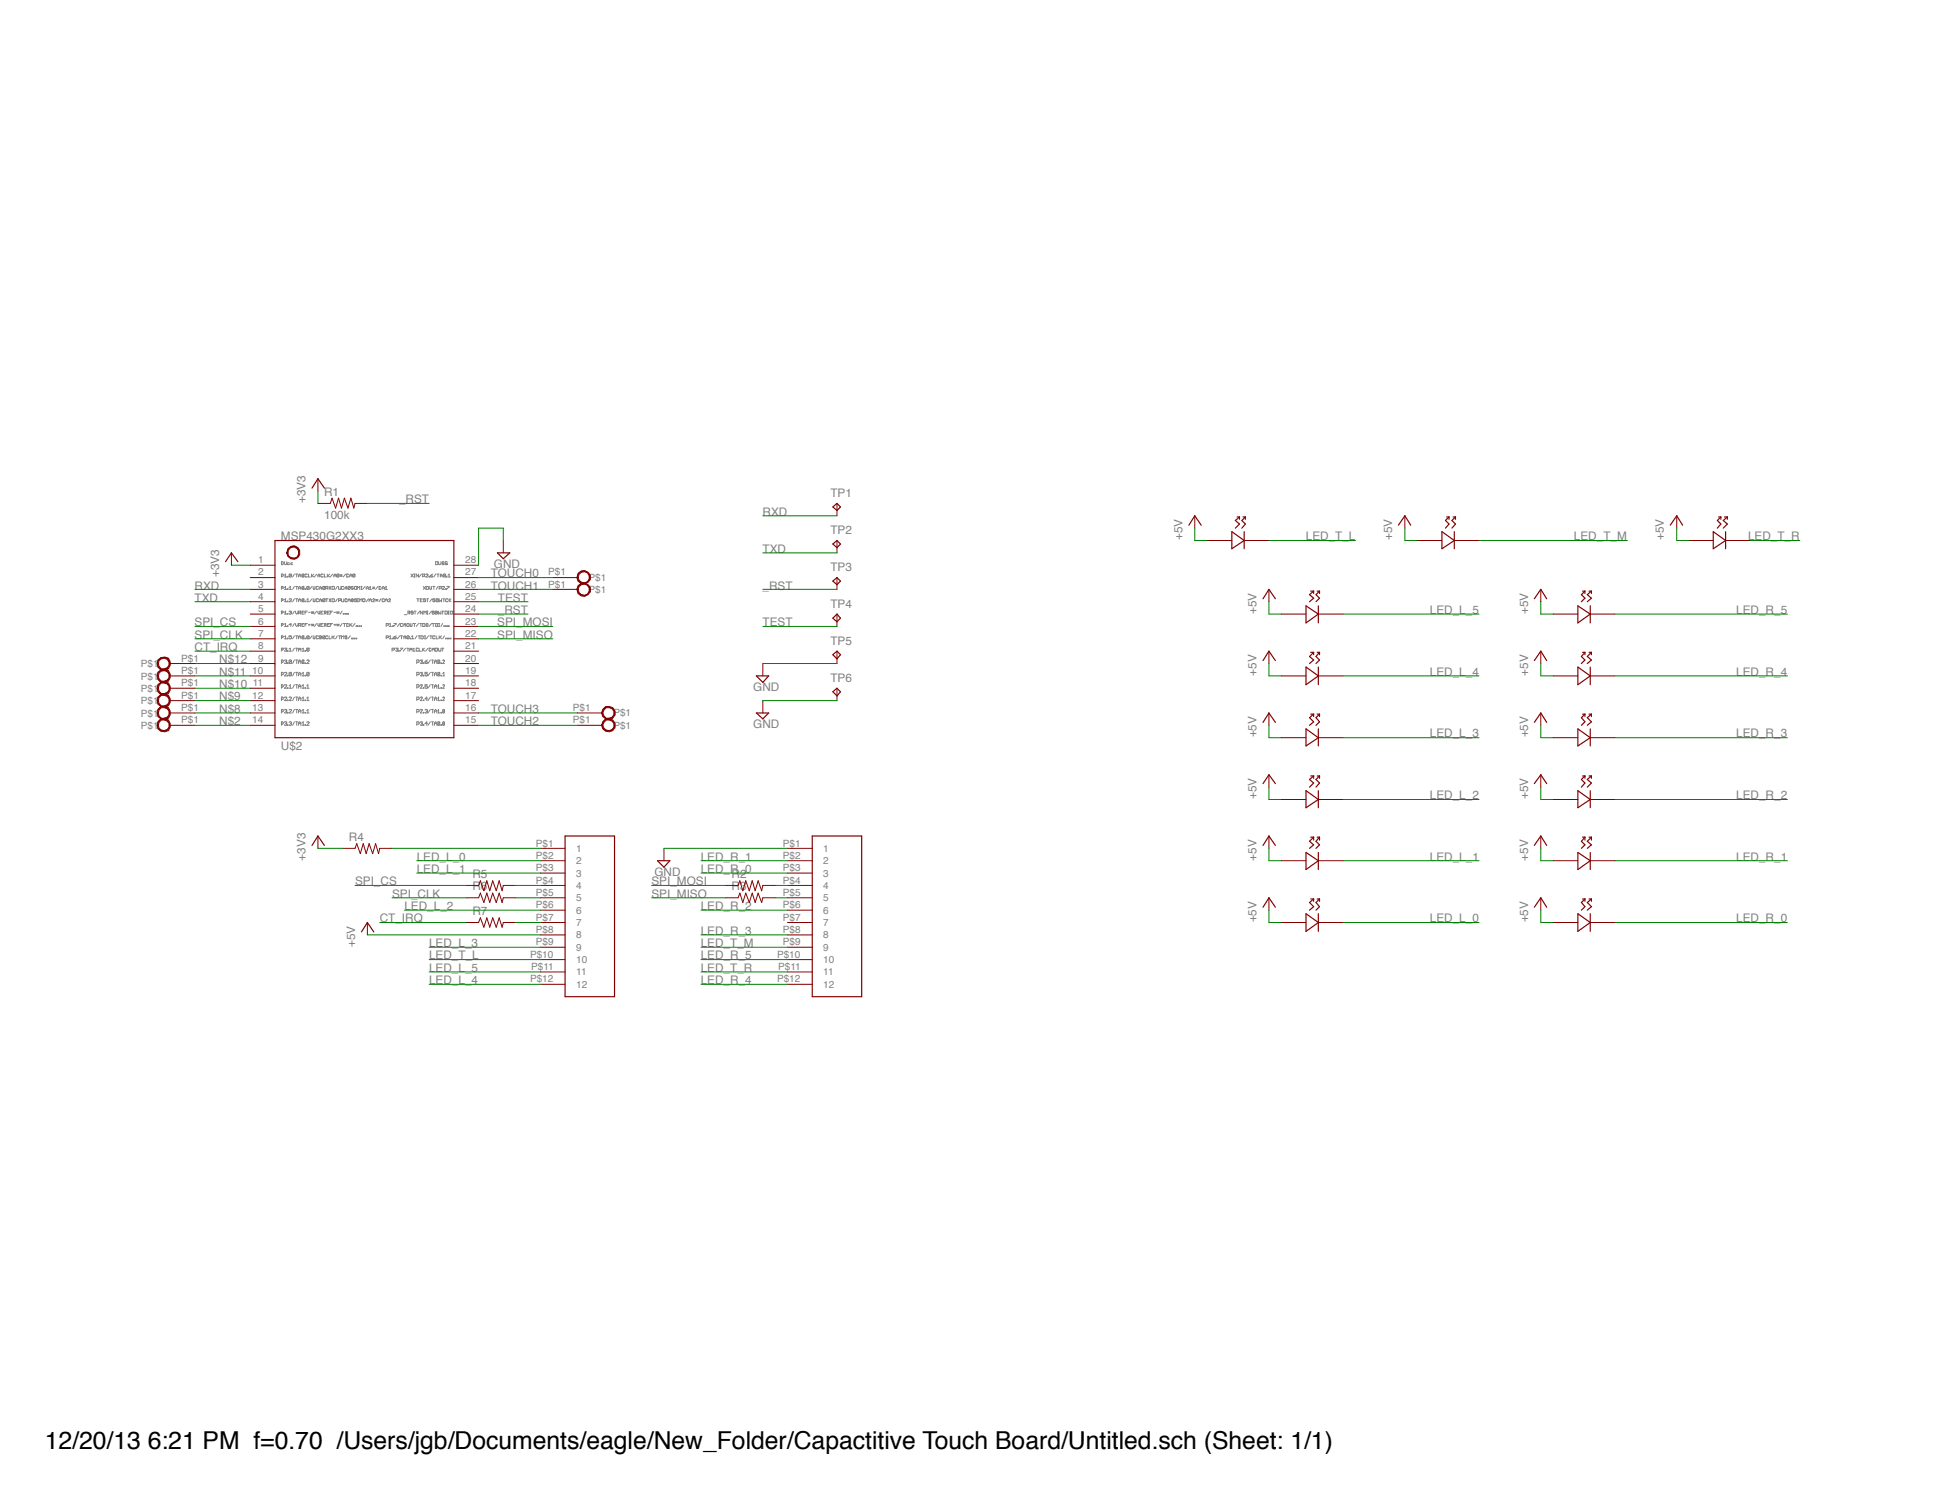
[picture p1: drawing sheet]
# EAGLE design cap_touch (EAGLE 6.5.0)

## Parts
R1  100k  RESISTOR0603-RES  [0603-RES]
R2  RESISTOR0805-RES  [0805]
R3  RESISTOR0805-RES  [0805]
R4  RESISTOR0805-RES  [0805]
R5  RESISTOR0805-RES  [0805]
R6  RESISTOR0805-RES  [0805]
R7  RESISTOR0805-RES  [0805]
TP1  TPTP18SQ  [TP18SQ]
TP2  TPTP18SQ  [TP18SQ]
TP3  TPTP18SQ  [TP18SQ]
TP4  TPTP18SQ  [TP18SQ]
TP5  TPTP18SQ  [TP18SQ]
TP6  TPTP18SQ  [TP18SQ]
U$1  12_PIN_SMT_HEADER  [SMT_12PIN_HEADER]
U$2  G2XX3---PW28  [PW28]
U$3  12_PIN_SMT_HEADER  [SMT_12PIN_HEADER]
U$8  597-6601-607F  [597-6601-607F]
U$9  597-6601-607F  [597-6601-607F]
U$10  597-6601-607F  [597-6601-607F]
U$11  597-6601-607F  [597-6601-607F]
U$12  597-6601-607F  [597-6601-607F]
U$13  597-6601-607F  [597-6601-607F]
U$14  597-6601-607F  [597-6601-607F]
U$15  597-6601-607F  [597-6601-607F]
U$16  597-6601-607F  [597-6601-607F]
U$17  597-6601-607F  [597-6601-607F]
U$18  597-6601-607F  [597-6601-607F]
U$19  597-6601-607F  [597-6601-607F]
U$20  597-6601-607F  [597-6601-607F]
U$21  597-6601-607F  [597-6601-607F]
U$22  597-6601-607F  [597-6601-607F]
U$25  VIA  [VIA]
U$26  VIA  [VIA]
U$27  VIA  [VIA]
U$28  VIA  [VIA]
U$29  VIA  [VIA]
U$30  VIA  [VIA]
U$31  VIA  [VIA]
U$32  VIA  [VIA]
U$33  VIA  [VIA]
U$34  VIA  [VIA]

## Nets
+3V3: R1.1 R4.1 U$2.1
+5V: U$1.P$8 U$8.+(R.POS) U$9.+(R.POS) U$10.+(R.POS) U$11.+(R.POS) U$12.+(R.POS) U$13.+(R.POS) U$14.+(R.POS) U$15.+(R.POS) U$16.+(R.POS) U$17.+(R.POS) U$18.+(R.POS) U$19.+(R.POS) U$20.+(R.POS) U$21.+(R.POS) U$22.+(R.POS)
_RST: R1.2 TP3.TP U$2.24
CT_IRQ: R7.1 U$2.8
GND: TP5.TP TP6.TP U$2.28 U$3.P$1
LED_L_0: U$1.P$2 U$21.-(R.NEG)
LED_L_1: U$1.P$3 U$19.-(R.NEG)
LED_L_2: U$1.P$6 U$17.-(R.NEG)
LED_L_3: U$1.P$9 U$15.-(R.NEG)
LED_L_4: U$1.P$12 U$13.-(R.NEG)
LED_L_5: U$1.P$11 U$11.-(R.NEG)
LED_R_0: U$3.P$3 U$22.-(R.NEG)
LED_R_1: U$3.P$2 U$20.-(R.NEG)
LED_R_2: U$3.P$6 U$18.-(R.NEG)
LED_R_3: U$3.P$8 U$16.-(R.NEG)
LED_R_4: U$3.P$12 U$14.-(R.NEG)
LED_R_5: U$3.P$10 U$12.-(R.NEG)
LED_T_L: U$1.P$10 U$8.-(R.NEG)
LED_T_M: U$3.P$9 U$9.-(R.NEG)
LED_T_R: U$3.P$11 U$10.-(R.NEG)
N$1: R4.2 U$1.P$1
N$2: U$2.14 U$29.P$1
N$3: R2.2 U$3.P$4
N$4: R3.2 U$3.P$5
N$5: R5.2 U$1.P$4
N$6: R6.2 U$1.P$5
N$7: R7.2 U$1.P$7
N$8: U$2.13 U$30.P$1
N$9: U$2.12 U$31.P$1
N$10: U$2.11 U$32.P$1
N$11: U$2.10 U$33.P$1
N$12: U$2.9 U$34.P$1
RXD: TP1.TP U$2.3
SPI_CLK: R6.1 U$2.7
SPI_CS: R5.1 U$2.6
SPI_MISO: R3.1 U$2.22
SPI_MOSI: R2.1 U$2.23
TEST: TP4.TP U$2.25
TOUCH0: U$2.27 U$26.P$1
TOUCH1: U$2.26 U$25.P$1
TOUCH2: U$2.15 U$28.P$1
TOUCH3: U$2.16 U$27.P$1
TXD: TP2.TP U$2.4
Unconnected: U$2.2 U$2.5 U$2.17 U$2.18 U$2.19 U$2.20 U$2.21 U$3.P$7

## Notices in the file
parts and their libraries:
SparkFun-Passives: Licensing: CC v3.0 Share-Alike You are welcome to use this library for commercial purposes.
